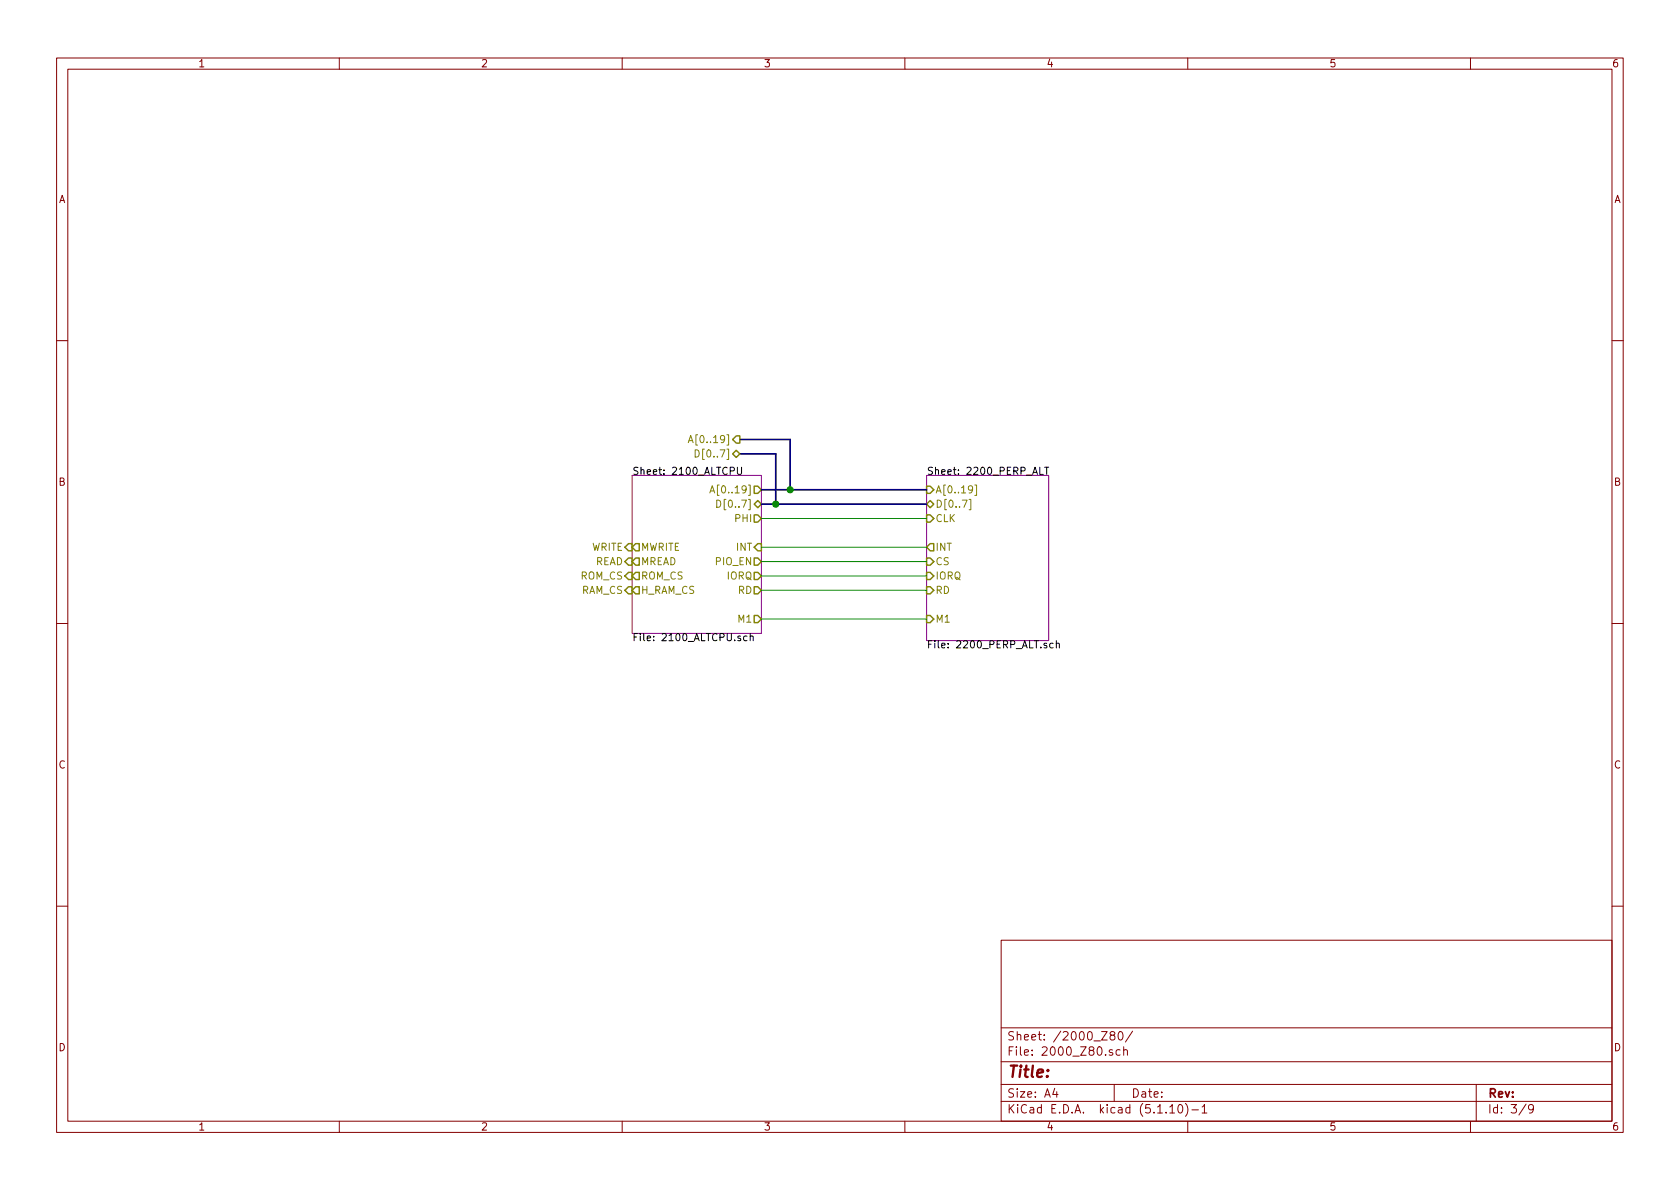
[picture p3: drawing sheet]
EESchema Schematic File Version 4
EELAYER 30 0
EELAYER END
$Descr A4 11693 8268
encoding utf-8
Sheet 3 9
Title ""
Date ""
Rev ""
Comp ""
Comment1 ""
Comment2 ""
Comment3 ""
Comment4 ""
$EndDescr
Wire Bus Line
	5300 3400 5400 3400
Wire Bus Line
	5400 3400 5400 3150
Wire Bus Line
	5400 3150 5150 3150
Wire Bus Line
	5300 3500 5500 3500
Wire Bus Line
	5500 3500 5500 3050
Wire Bus Line
	5500 3050 5150 3050
Wire Bus Line
	5500 3500 6450 3500
Connection ~ 5500 3500
Wire Bus Line
	5400 3400 6450 3400
Connection ~ 5400 3400
Text HLabel 5150 3050 0    50   3State ~ 0
A[0..19]
Text HLabel 5150 3150 0    50   3State ~ 0
D[0..7]
Wire Wire Line
	5300 3600 6450 3600
$Sheet
S 6450 3300 850  1150
U 61F28B7D
F0 "2200_PERP_ALT" 50
F1 "2200_PERP_ALT.sch" 50
F2 "A[0..19]" I L 6450 3400 50 
F3 "D[0..7]" B L 6450 3500 50 
F4 "CLK" I L 6450 3600 50 
F5 "CS" I L 6450 3900 50 
F6 "IORQ" I L 6450 4000 50 
F7 "RD" I L 6450 4100 50 
F8 "M1" I L 6450 4300 50 
F9 "INT" O L 6450 3800 50 
$EndSheet
Wire Wire Line
	5300 4000 6450 4000
Wire Wire Line
	5300 4300 6450 4300
$Sheet
S 4400 3300 900  1100
U 61EBDADB
F0 "2100_ALTCPU" 50
F1 "2100_ALTCPU.sch" 50
F2 "D[0..7]" B R 5300 3500 50 
F3 "A[0..19]" T R 5300 3400 50 
F4 "M1" O R 5300 4300 50 
F5 "IORQ" O R 5300 4000 50 
F6 "RD" O R 5300 4100 50 
F7 "PHI" O R 5300 3600 50 
F8 "ROM_CS" O L 4400 4000 50 
F9 "PIO_EN" O R 5300 3900 50 
F10 "MREAD" O L 4400 3900 50 
F11 "MWRITE" O L 4400 3800 50 
F12 "INT" I R 5300 3800 50 
F13 "H_RAM_CS" O L 4400 4100 50 
$EndSheet
Wire Wire Line
	5300 4100 6450 4100
Wire Wire Line
	5300 3900 6450 3900
Text HLabel 4400 3800 0    50   Output ~ 0
WRITE
Text HLabel 4400 3900 0    50   Output ~ 0
READ
Text HLabel 4400 4000 0    50   Output ~ 0
ROM_CS
Text HLabel 4400 4100 0    50   Output ~ 0
RAM_CS
Wire Wire Line
	6450 3800 5300 3800
$EndSCHEMATC
